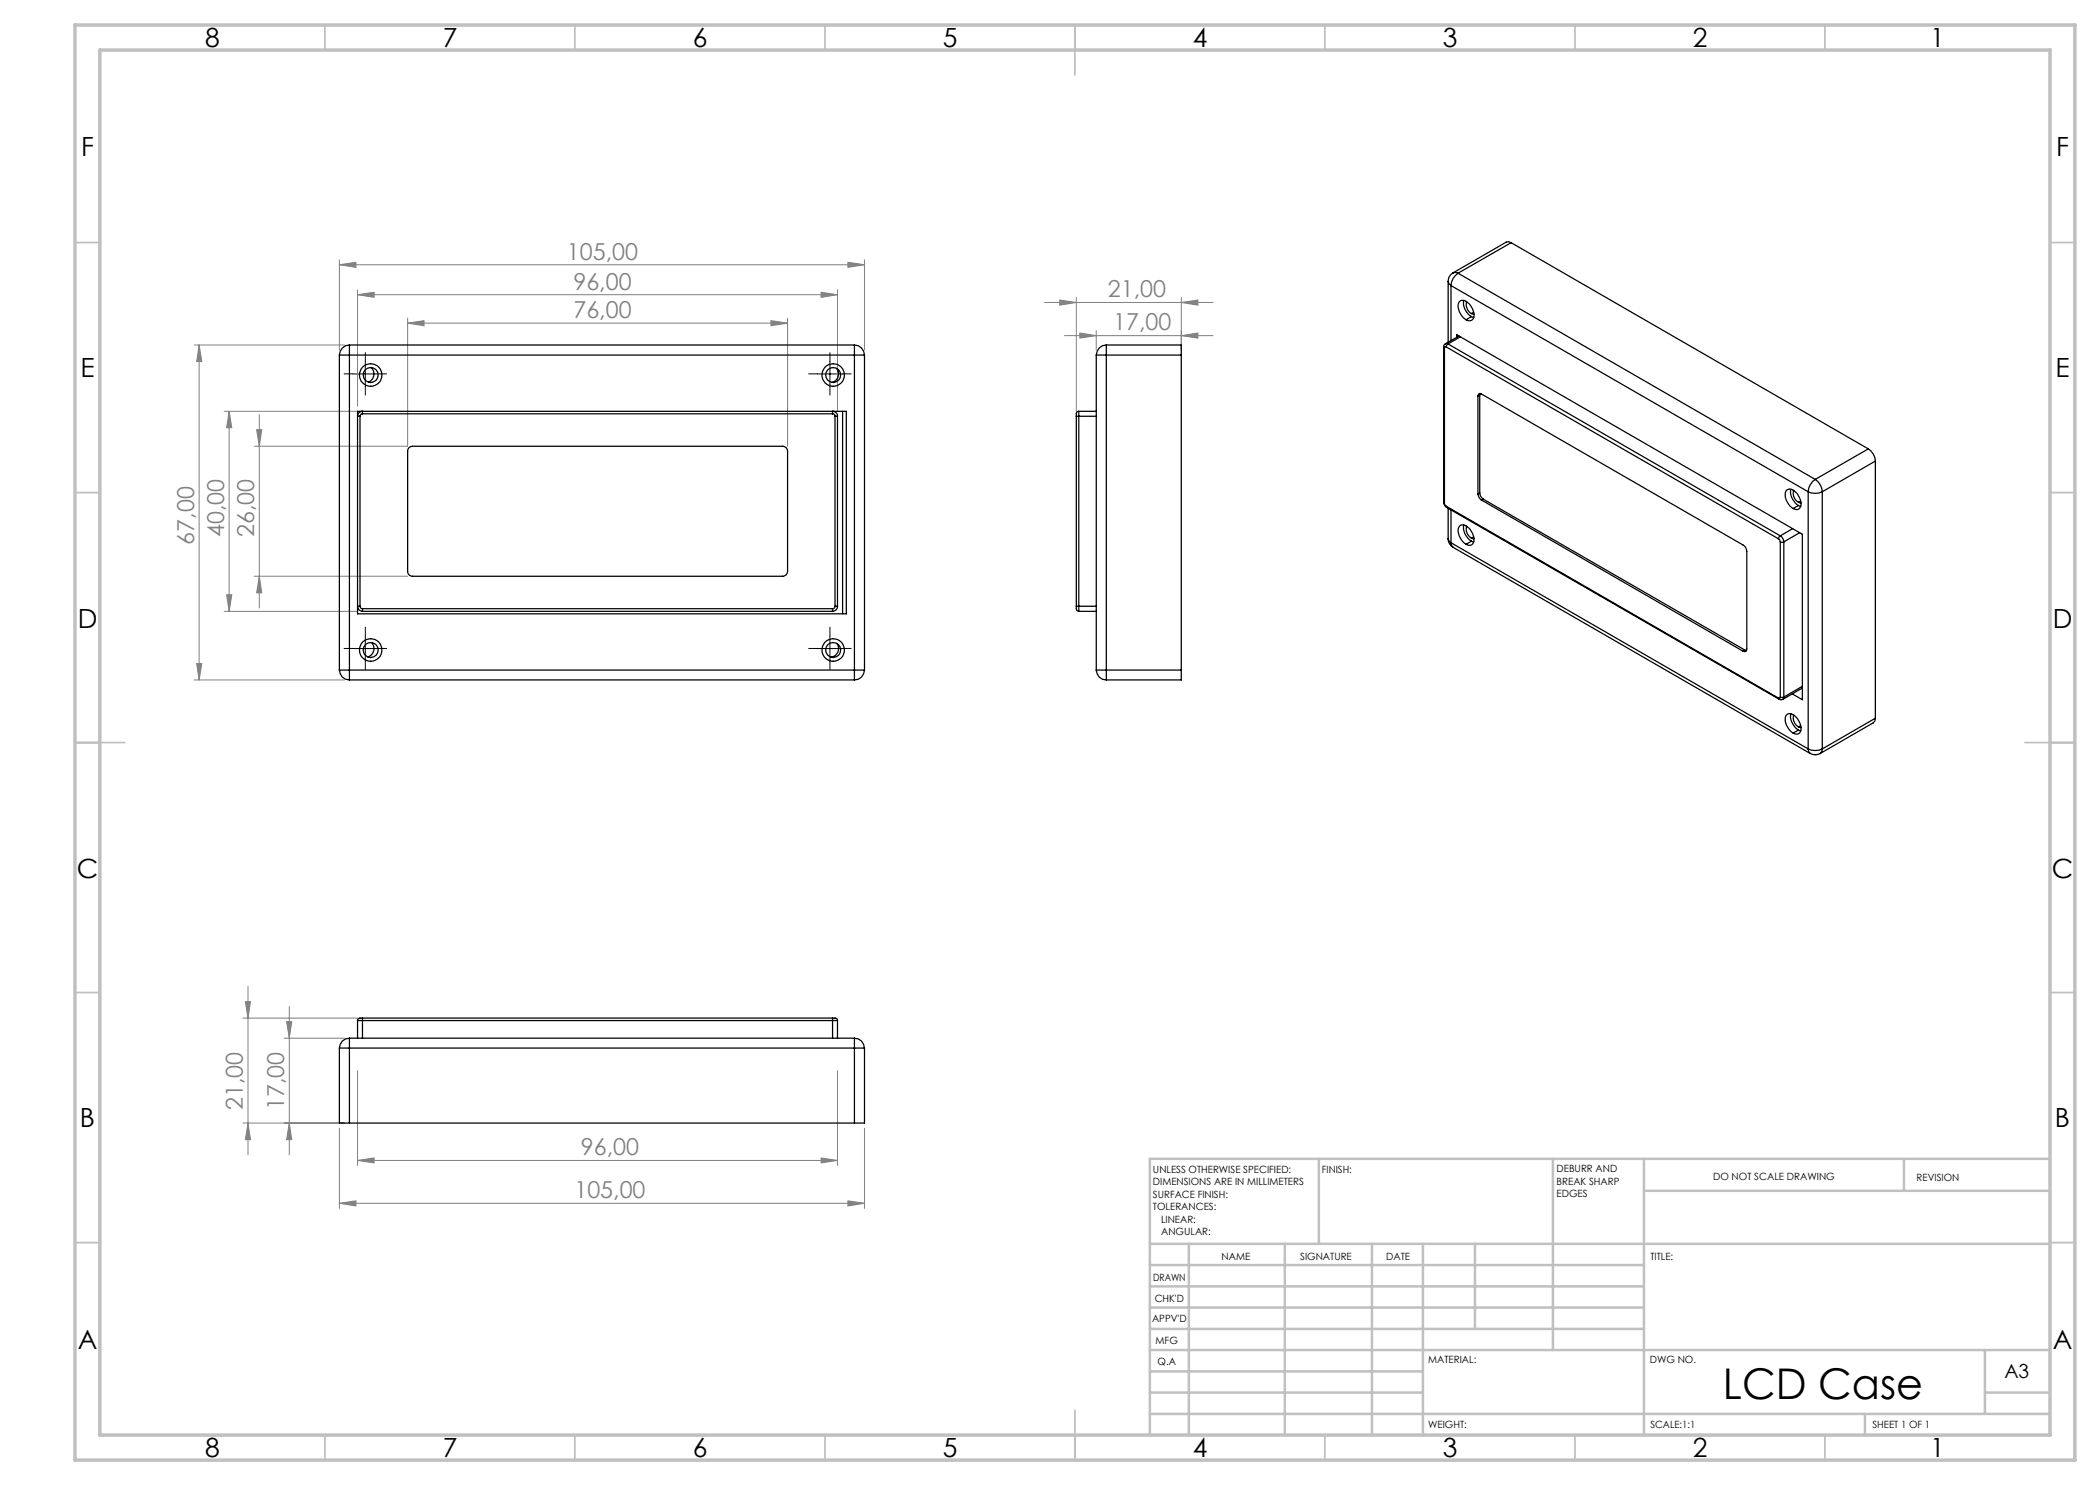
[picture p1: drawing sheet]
<svg xmlns="http://www.w3.org/2000/svg" width="420mm" height="297mm" viewBox="0 0 420 297" stroke-linecap="round" stroke-linejoin="round" font-family="sans-serif">
<g fill="none" stroke="#808080" stroke-width=".2">
<path d="M67.9 52.9l3.3-.4v1zM67.9 52v18M67.9 52.9h105M71.5 58.9l3.3-.4v1zM71.5 58v23.2M71.5 58.9h96M164.2 58.5l3.3 .4-3.3 .6zM167.5 58v24.3M169.6 52.5l3.3 .4-3.3 .6zM172.9 52v18M215.3 59.5v22.8M236.3 59.5v10.5"/>
<path d="M38.8 69h30.1M39.8 69l.6 3.3h-1.1zM39.8 69v67M81.5 64.6l3.3-.5v1.1zM81.5 63.6v25.6h-30.7M81.5 64.6h76M154.2 64.1l3.3 .5-3.3 .6zM157.5 63.6v25.6M208.9 60.5h33.7M211.9 60l3.4 .5-3.4 .5zM212.9 67.1h29.7M216 66.6l3.3 .5-3.3 .5z"/>
<path d="M219.3 66.1v3.9M236.3 67.1l3.3-.5v1zM236.3 60.5l3.3-.5v1zM44.8 82.3h26.7M45.8 82.3l.6 3.2h-1.1zM45.8 82.3v40M51.3 85.9h1.1l-.5 3.3zM51.9 82.9v38.7M45.3 119h1.1l-.6 3.3zM50.8 115.2h30.7M51.9 115.2l.5 3.4h-1.1zM38.8 136h30.1"/>
<path d="M39.3 132.7h1.1l-.6 3.3zM44.8 122.3h26.7M49.6 197.3v33.7M48.6 203.6h22.9M49.1 200.3h1l-.5 3.3zM56.8 207.6h12.1M57.3 204.3h1l-.4 3.3zM57.9 201.3v29.7M71.5 214.1v19M167.5 214.1v19M48.6 224.6h20.3M49.6 224.6l.5 3.3h-1z"/>
<path d="M57.9 224.6l.4 3.3h-1zM67.9 225.6v16.1M71.5 232.1l3.3-.5v1zM71.5 232.1h96M164.2 231.6l3.3 .5-3.3 .5zM172.9 225.6v16.1M67.9 240.7l3.3-.5v1zM67.9 240.7h105M169.6 240.2l3.3 .5-3.3 .5z"/>
</g>
<g fill="none" stroke="#000" stroke-width=".2" stroke-dasharray="15.2 1.3 1.3 1.3">
<path d="M70.6 74.8h-1.8M73.1 72.3v-1.8M73.1 77.3v1.7M75.6 74.8h1.7M163.5 74.8h-1.8M166 72.3v-1.8M166 77.3v1.7M168.5 74.8h1.7M70.6 129.7h-1.8M73.1 127.2v-1.8M73.1 132.2v1.7M75.6 129.7h1.7"/>
<path d="M163.5 129.7h-1.8M166 127.2v-1.8M166 132.2v1.7M168.5 129.7h1.7"/>
</g>
<path d="M70.6 74.8h5M73.1 72.3v5M163.5 74.8h5M166 72.3v5M70.6 129.7h5M73.1 127.2v5M163.5 129.7h5M166 127.2v5" fill="none" stroke="#000" stroke-width=".2"/>
<g fill="none" stroke="#c0c0c0" stroke-width=".35">
<path d="M65 5v5M115 5v5M165 5v5M215 5v10M265 5v5M315 5v5M365 5v5M15 48.5h5M410 48.5h5M15 98.5h5M410 98.5h5M15 148.5h10"/>
<path d="M405 148.5h10M15 198.5h5M410 198.5h5M15 248.5h5M410 248.5h5M65 287v5M115 287v5M165 287v5M215 282v10M265 287v5M315 287v5M365 287v5"/>
</g>
<g fill="none" stroke="#c0c0c0" stroke-width=".5">
<path d="M263.8 231.8v17M310.6 231.8v38.2M328.8 231.8v55.2M328.8 238.2h81.2M380.8 231.8v6.4M410 231.8h-180v55.2M230 248.8h180M230 257.3h98.8M230 253h98.8M237.8 248.8v38.2M257 248.8v38.2M274.4 248.8v38.2"/>
<path d="M284.6 248.8v38.2M295 248.8v17M230 265.8h98.8M230 261.5h98.8M230 278.5h54.6M230 274.3h54.6M230 270h180M397 278.5h13M397 270v12.8M230 282.8h180M373 282.8v4.2"/>
</g>
<path d="M15 5h400v287h-400zM20 10h390v277h-390z" fill="none" stroke="#c0c0c0" stroke-width=".7"/>
<g fill="#808080">
<path d="M236.3 67.1l3.3-.5v1zM216 66.6l3.3 .5-3.3 .5z"/>
<path d="M81.5 64.6l3.3-.5v1.1zM154.2 64.1l3.3 .5-3.3 .6zM71.5 58.9l3.3-.4v1zM164.2 58.5l3.3 .4-3.3 .6zM67.9 52.9l3.3-.4v1zM169.6 52.5l3.3 .4-3.3 .6zM211.9 60l3.4 .5-3.4 .5zM236.3 60.5l3.3-.5v1zM71.5 232.1l3.3-.5v1zM164.2 231.6l3.3 .5-3.3 .5z"/>
<path d="M67.9 240.7l3.3-.5v1zM169.6 240.2l3.3 .5-3.3 .5z"/>
<path d="M51.9 115.2l.5 3.4h-1.1zM51.3 85.9h1.1l-.5 3.3zM45.3 119h1.1l-.6 3.3zM45.8 82.3l.6 3.2h-1.1z"/>
<path d="M57.9 224.6l.4 3.3h-1zM57.3 204.3h1l-.4 3.3zM49.6 224.6l.5 3.3h-1zM49.1 200.3h1l-.5 3.3z"/>
<path d="M39.8 69l.6 3.3h-1.1zM39.3 132.7h1.1l-.6 3.3z"/>
</g>
<g fill="none" stroke="#000" stroke-width=".25">
<path d="M289.6 56.3l.2 .4 .4 .4M289.6 56.3v12.1M290.2 57.1l71.4 41.3M290.2 57.1v11M290.6 54.6l-.8 .8-.2 .9M290.6 54.6l.5-.1 .5 .1M291.6 54.6a3.2 3.2 0 0 0-1.4 2.5M291.6 54.6l71.4 41.3M302.2 48.5l-.5-.2-.5 .1-10.6 6.2M302.2 48.5l71.5 41.3M302.2 48.5l-10.6 6.1M67.9 71h2"/>
<path d="M67.9 71v63M69.9 69v2M69.9 69a2.05 2.05 0 0 0-2 2M69.9 71v63M69.9 71h101M69.9 69h101M74.2 73.5a1.76 1.76 0 0 1-.5 2.9M167.4 73.7a1.77 1.77 0 0 1-1 2.8M170.9 69v2M170.9 71h2M170.9 69a2.05 2.05 0 0 1 2 2M170.9 71v63"/>
<path d="M172.9 71v63M219.3 71h2M219.3 71v63M221.3 69v2M221.3 69h15v2M221.3 69a2.05 2.05 0 0 0-2 2M221.3 71h15M221.3 71v63M236.3 71v63M288.7 69.4l.2 .2M288.7 69.4v31M288.9 69.6v31"/>
<path d="M289.1 68.8l-.3 .2-.1 .4M289.1 68.8h.5M289.2 69.4h-.2l-.1 .2M289.2 69.4l66.5 38.4M289.6 68.8l-.4 .6M289.6 68.8l66.5 38.4M291.4 67.4v-.4l69.1 39.9v33l-2-1.1M291.8 67.2l-2.7 1.6M291.9 60.3a1.34 1.34 0 0 1 1.9 .4 2.87 2.87 0 0 1 .7 3.2 1.12 1.12 0 0 1-1.6-.2 2.91 2.91 0 0 1-1-3.4zM292.1 67.4l-2.5 1.4M292.8 60.1a3.1 3.1 0 0 0 1.5 3.2M293.4 60.4a1.93 1.93 0 0 0 .9 2.3"/>
<path d="M294.3 63.3l.4 .2M294.3 62.7l.5 .1M294.3 63.3l-1.1 .7M294.7 62.4l-.4 .3M295.6 79.2a.42 .42 0 0 1 .2-.5 .42 .42 0 0 1 .5 .1l52.3 30.2a1.52 1.52 0 0 1 .8 1.2v19.6a.46 .46 0 0 1-.3 .5 .46 .46 0 0 1-.5-.1M295.6 79.2v19.6M295.9 79v19.6M295.9 79l-.3 .2M296 78.7l-.1 .3M71.5 82.3h97.8v40.5h-97.8zM72 83.3v37.9M72.5 82.8v-.5a.78 .78 0 0 0-.9 1h.4"/>
<path d="M72.5 82.8l-.4 .1-.1 .4M72.5 82.8h94M81.8 89.5l.7-.3h74a.96 .96 0 0 1 1 1v24.1a.96 .96 0 0 1-1 .9h-74a.96 .96 0 0 1-1-.9v-24.2zM166.5 82.8v-.5a.81 .81 0 0 1 1 1M166.5 82.8h.3l.2 .5M167 83.3h.5M167 83.3v37.9M167.5 83.3v37.9M168.5 82.3v40.5M215.3 83.3h.5M215.3 83.3v37.9M215.8 82.3l-.5 .2v.8"/>
<path d="M215.8 82.3v1M215.8 82.3h3.5M215.8 83.3v37.9M215.8 83.3h3.5M295.6 98.8a1.62 1.62 0 0 0 .7 1.2M295.9 98.6a1.6 1.6 0 0 0 .8 1.2M295.9 98.6l-.3 .2M296.7 99.8l52.3 30.2M296.7 99.8l-.4 .2M357.3 98.1a1.58 1.58 0 0 1 2.2 .7 2.48 2.48 0 0 1 .4 2.8 1.49 1.49 0 0 1-2.1-.7 2.47 2.47 0 0 1-.5-2.8zM358.2 97.9a3.2 3.2 0 0 0 1.5 3.2M358.8 98.1a1.9 1.9 0 0 0 .9 2.4"/>
<path d="M361.6 98.4a3.3 3.3 0 0 0 2.9 0M361.6 98.4v51.4M363 95.9a3.2 3.2 0 0 0-1.4 2.5M363 95.9a3.2 3.2 0 0 1 1.5 2.5M364.5 98.4v51.4M373.7 89.8a3.1 3.1 0 0 1 1.4 2.4M373.7 89.8l-10.7 6.1M375.1 92.2l-10.6 6.2M375.1 92.2v51.4M288.7 100.4l.3 .8 .3 .3M288.7 100.4l.2 .2M288.9 100.6l.3 .6"/>
<path d="M289.2 101.2l.1 .3 66.5 38.3M289.2 101.2l66.5 38.4M289.6 107.7v.3a2.14 2.14 0 0 0 1 1.5M289.6 107.7l.2 .5 .4 .3M289.6 101.6v6.1M290.2 108.5l.1 .6 .3 .4M290.2 108.5l71.4 41.3M290.2 102v6.5M290.6 109.5l71.5 41.2-.4-.3-.1-.6M291.9 105.2a1.34 1.34 0 0 1 1.9 .5 2.87 2.87 0 0 1 .7 3.1 1.12 1.12 0 0 1-1.6-.1 2.91 2.91 0 0 1-1-3.5zM292.8 105a3.1 3.1 0 0 0 1.5 3.2M293.4 105.3a1.9 1.9 0 0 0 .9 2.3"/>
<path d="M294.3 108.2l.4 .2M294.3 107.6l.5 .1M294.3 108.2l-1.1 .7M294.7 107.4l-.4 .2M296.3 100l52.3 30.2M355.7 107.8l.4 .6M356.1 107.2l-.4 .6M356.1 107.2a1.62 1.62 0 0 1 .7 1.2M356.1 108.4l.2 .1 .5-.1M356.1 108.4v31M356.8 108.4v31M358.5 105.7l-2.4 1.5"/>
<path d="M359.7 101.1l.5 .2M359.7 100.5l.5 .1M359.7 101.1l-1.1 .6M359.9 106.5l-3.1 1.9M360.2 100.2l-.5 .3M67.9 134a1.99 1.99 0 0 0 2 2M67.9 134h2M69.9 134v2M69.9 134h101M69.9 136h101M72 121.2l.1 .4 .4 .1M72 121.2h-.4a.9 .9 0 0 0 .9 1.1"/>
<path d="M72.5 121.7v.6M72.5 122.3h94M72.5 121.7h94M74.3 128.5a1.78 1.78 0 0 1-.7 2.9M166.5 121.7v.6M167 121.2h.5M167 121.2l-.2 .5h-.3M167.4 128.7a1.76 1.76 0 0 1-1.2 2.7M167.5 121.2a1.02 1.02 0 0 1-1 1.1M170.9 134v2M170.9 134h2M172.9 134a1.99 1.99 0 0 1-2 2"/>
<path d="M215.3 121.2v.8l.5 .3M215.3 121.2h.5M215.8 121.2v1.1M215.8 122.3h3.5M215.8 121.2h3.5M219.3 134a1.99 1.99 0 0 0 2 2M219.3 134h2M221.3 134v2M221.3 134h15M236.3 134v2h-15M349 130l.3 .1M349 130l-.4 .2"/>
<path d="M355.7 139.6l.1 .2M355.8 139.8l.8 .1M356.1 139.4h.7M356.1 139.4a.21 .21 0 0 1-.1 .3 .21 .21 0 0 1-.3-.1M356.8 139.4l-.2 .5M360.5 137.6l-3.9 2.3M360.5 137.3l-3.7 2.1M357.3 143a1.58 1.58 0 0 1 2.2 .8 2.53 2.53 0 0 1 .4 2.8 1.54 1.54 0 0 1-2.1-.8 2.47 2.47 0 0 1-.5-2.8zM358.2 142.8a3.2 3.2 0 0 0 1.5 3.2M358.8 143a1.9 1.9 0 0 0 .9 2.4M359.7 146l.5 .2M359.7 145.4l.5 .1"/>
<path d="M359.7 146l-1.1 .6M360.2 145.1l-.5 .3M361.6 149.8a3.3 3.3 0 0 0 2.9 0M362.1 150.7a1.98 1.98 0 0 0 1.9 0M364.5 149.8l-.2 .6-.3 .3M375.1 143.6l-.1 .6-.4 .4-10.6 6.1M375.1 143.6l-10.6 6.2M67.9 209.6h2M67.9 209.6v15h2M69.9 207.6v2M69.9 207.6a1.99 1.99 0 0 0-2 2M69.9 209.6v15"/>
<path d="M69.9 209.6h101M69.9 207.6h101M71.5 204.1h1M71.5 204.1v3.5M72.5 203.6h-.6l-.3 .2-.1 .3M72.5 203.6v.5M72.5 204.1h94M72.5 203.6h94M72.5 204.1v3.5M166.5 204.1h1M166.5 203.6l.7 .1 .3 .4M166.5 203.6v.5"/>
<path d="M166.5 204.1v3.5M167.5 204.1v3.5M170.9 209.6h2M170.9 207.6v2M170.9 207.6a1.99 1.99 0 0 1 2 2M170.9 209.6v15M172.9 209.6v15h-2M69.9 224.6h101"/>
<circle cx="74.1" cy="75" r="1.51"/>
<circle cx="74.2" cy="75" r="2.25"/>
<circle cx="166.6" cy="75" r="1.51"/>
<circle cx="166.6" cy="75" r="2.25"/>
<circle cx="74.1" cy="130" r="1.51"/>
<circle cx="74.2" cy="130" r="2.26"/>
<circle cx="166.6" cy="130" r="1.51"/>
<circle cx="166.6" cy="130" r="2.25"/>
</g>
<text font-size="8.5" x="344.6" y="279.7">LCD Case</text>
<g font-size="5.3">
<text x="41" y="9.5">8</text>
<text x="88.5" y="9.5">7</text>
<text x="138.5" y="9.5">6</text>
<text x="188.5" y="9.5">5</text>
<text x="238.5" y="9.5">4</text>
<text x="288.5" y="9.5">3</text>
<text x="338.5" y="9.5">2</text>
<text x="386" y="9.5">1</text>
<text x="16.2" y="31.2">F</text>
<text x="411.2" y="31.2">F</text>
<text x="16.1" y="75.5">E</text>
<text x="411.1" y="75.5">E</text>
<text x="15.5" y="125.5">D</text>
<text x="410.5" y="125.5">D</text>
<text x="15.4" y="175.5">C</text>
<text x="410.4" y="175.5">C</text>
<text x="16" y="225.5">B</text>
<text x="411" y="225.5">B</text>
<text x="15.5" y="269.7">A</text>
<text x="410.5" y="269.7">A</text>
<text x="41" y="291.5">8</text>
<text x="88.5" y="291.5">7</text>
<text x="138.5" y="291.5">6</text>
<text x="188.5" y="291.5">5</text>
<text x="238.5" y="291.5">4</text>
<text x="288.5" y="291.5">3</text>
<text x="338.5" y="291.5">2</text>
<text x="386" y="291.5">1</text>
</g>
<g font-size="4.7" fill="#808080">
<text x="113.4" y="51.9">105,00</text>
<text x="114.7" y="57.9">96,00</text>
<text x="221.6" y="59.5">21,00</text>
<text x="114.7" y="63.6">76,00</text>
<text x="222.7" y="66.1">17,00</text>
<text x="44.8" y="107.4" transform="rotate(-90 44.8 107.4)">40,00</text>
<text x="50.8" y="107.4" transform="rotate(-90 50.8 107.4)">26,00</text>
<text x="38.8" y="108.9" transform="rotate(-90 38.8 108.9)">67,00</text>
<text x="48.6" y="222" transform="rotate(-90 48.6 222)">21,00</text>
<text x="56.8" y="222" transform="rotate(-90 56.8 222)">17,00</text>
<text x="116.2" y="231.1">96,00</text>
<text x="114.9" y="239.6">105,00</text>
</g>
<text font-size="3.9" x="400.9" y="275.5">A3</text>
<g font-size="2">
<text x="230.6" y="234.6">UNLESS OTHERWISE SPECIFIED:</text>
<text x="230.6" y="237.1">DIMENSIONS ARE IN MILLIMETERS</text>
<text x="230.6" y="239.6">SURFACE FINISH:</text>
<text x="264.4" y="234.6">FINISH:</text>
<text x="311.3" y="234.5">DEBURR AND</text>
<text x="311.3" y="237">BREAK SHARP</text>
<text x="311.3" y="239.5">EDGES</text>
<text x="342.6" y="236">DO NOT SCALE DRAWING</text>
<text x="383.3" y="236.2">REVISION</text>
<text x="230.6" y="242.1">TOLERANCES:</text>
<text x="232.2" y="244.6">LINEAR:</text>
<text x="232.2" y="247.1">ANGULAR:</text>
<text x="244.3" y="252">NAME</text>
<text x="260" y="251.9">SIGNATURE</text>
<text x="277.2" y="251.9">DATE</text>
<text x="330.1" y="251.9">TITLE:</text>
<text x="230.6" y="256.1">DRAWN</text>
<text x="230.9" y="260.3">CHK'D</text>
<text x="230.4" y="264.4">APPV'D</text>
<text x="231.1" y="268.8">MFG</text>
<text x="231.5" y="273">Q.A</text>
<text x="285.6" y="272.5">MATERIAL:</text>
<text x="330" y="272.5">DWG NO.</text>
<text x="285.6" y="285.5">WEIGHT:</text>
<text x="330.1" y="285.6">SCALE:1:1</text>
<text x="374.5" y="285.6">SHEET 1 OF 1</text>
</g>
</svg>
